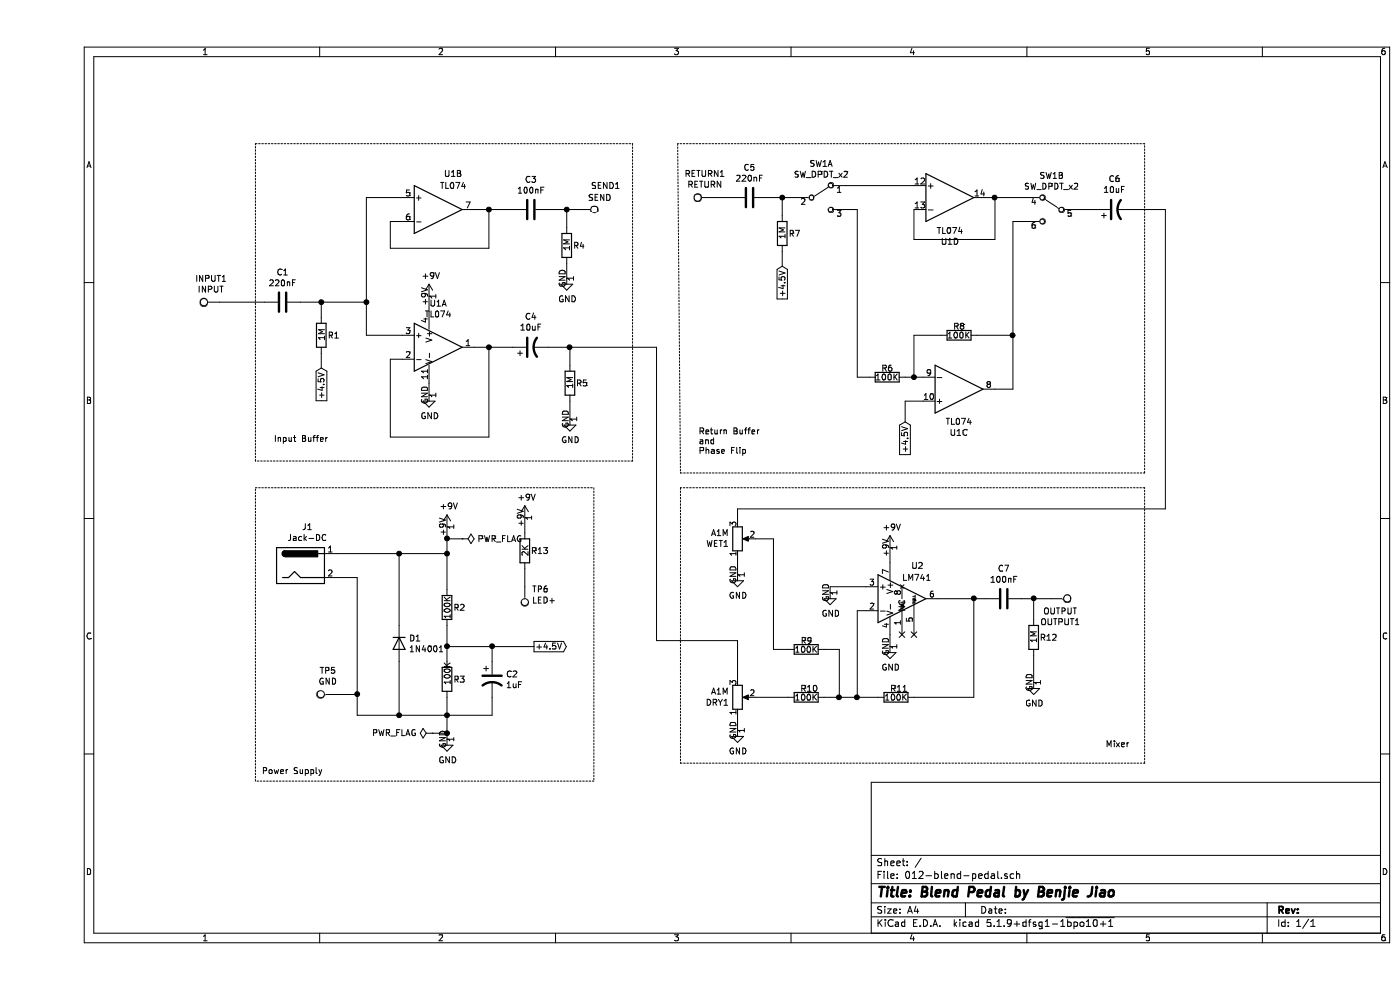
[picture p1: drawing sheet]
EESchema Schematic File Version 4
EELAYER 30 0
EELAYER END
$Descr A4 11693 8268
encoding utf-8
Sheet 1 1
Title "Blend Pedal by Benjie Jiao"
Date ""
Rev ""
Comp ""
Comment1 ""
Comment2 ""
Comment3 ""
Comment4 ""
$EndDescr
$Comp
L Device:C C1
U 1 1
P 2050 2525
F 0 "C1" V 1798 2525 50  0000 C CNN
F 1 "220nF" V 1889 2525 50  0000 C CNN
F 2 "Capacitor_THT:C_Rect_L9.0mm_W6.7mm_P7.50mm_MKT" H 2088 2375 50  0001 C CNN
F 3 "~" H 2050 2525 50  0001 C CNN
	1    2050 2525
	0    1    1    0   
$EndComp
$Comp
L Device:R R1
U 1 1
P 2375 2800
F 0 "R1" H 2425 2800 50  0000 L CNN
F 1 "1M" V 2375 2750 50  0000 L CNN
F 2 "Resistor_THT:R_Axial_DIN0207_L6.3mm_D2.5mm_P7.62mm_Horizontal" V 2305 2800 50  0001 C CNN
F 3 "~" H 2375 2800 50  0001 C CNN
	1    2375 2800
	1    0    0    -1  
$EndComp
Wire Wire Line
	2200 2525 2375 2525
Wire Wire Line
	2750 2525 2750 1650
Wire Wire Line
	2750 1650 3050 1650
Wire Wire Line
	2750 2525 2750 2800
Wire Wire Line
	2750 2800 3050 2800
Wire Wire Line
	3650 1750 3775 1750
Wire Wire Line
	3775 1750 3775 2075
Wire Wire Line
	3775 2075 2950 2075
Wire Wire Line
	2950 2075 2950 1850
Wire Wire Line
	2950 1850 3050 1850
Wire Wire Line
	3650 2900 3775 2900
Wire Wire Line
	2950 3000 3050 3000
Wire Wire Line
	2375 2525 2375 2650
Connection ~ 2375 2525
Wire Wire Line
	2375 2525 2750 2525
Wire Wire Line
	2950 3650 3775 3650
Wire Wire Line
	3775 2900 3775 3650
Wire Wire Line
	2950 3000 2950 3650
$Comp
L power:GND #PWR04
U 1 1
P 3275 3300
F 0 "#PWR04" H 3275 3050 50  0001 C CNN
F 1 "GND" H 3280 3127 50  0000 C CNN
F 2 "" H 3275 3300 50  0001 C CNN
F 3 "" H 3275 3300 50  0001 C CNN
	1    3275 3300
	1    0    0    -1  
$EndComp
Wire Wire Line
	3275 3200 3275 3300
$Comp
L power:+9V #PWR03
U 1 1
P 3275 2475
F 0 "#PWR03" H 3275 2325 50  0001 C CNN
F 1 "+9V" H 3290 2648 50  0000 C CNN
F 2 "" H 3275 2475 50  0001 C CNN
F 3 "" H 3275 2475 50  0001 C CNN
	1    3275 2475
	1    0    0    -1  
$EndComp
Connection ~ 2750 2525
Wire Wire Line
	3275 2475 3275 2600
Wire Wire Line
	2375 2950 2375 3075
$Comp
L Device:CP1 C4
U 1 1
P 4125 2900
F 0 "C4" V 4377 2900 50  0000 C CNN
F 1 "10uF" V 4286 2900 50  0000 C CNN
F 2 "Capacitor_THT:CP_Axial_L10.0mm_D6.0mm_P15.00mm_Horizontal" H 4125 2900 50  0001 C CNN
F 3 "~" H 4125 2900 50  0001 C CNN
	1    4125 2900
	0    -1   -1   0   
$EndComp
Wire Wire Line
	3975 1750 3775 1750
Connection ~ 3775 1750
Wire Wire Line
	3975 2900 3775 2900
Connection ~ 3775 2900
$Comp
L Device:R R4
U 1 1
P 4425 2050
F 0 "R4" H 4475 2050 50  0000 L CNN
F 1 "1M" V 4425 2000 50  0000 L CNN
F 2 "Resistor_THT:R_Axial_DIN0207_L6.3mm_D2.5mm_P7.62mm_Horizontal" V 4355 2050 50  0001 C CNN
F 3 "~" H 4425 2050 50  0001 C CNN
	1    4425 2050
	1    0    0    -1  
$EndComp
$Comp
L Device:R R5
U 1 1
P 4450 3200
F 0 "R5" H 4500 3200 50  0000 L CNN
F 1 "1M" V 4450 3150 50  0000 L CNN
F 2 "Resistor_THT:R_Axial_DIN0207_L6.3mm_D2.5mm_P7.62mm_Horizontal" V 4380 3200 50  0001 C CNN
F 3 "~" H 4450 3200 50  0001 C CNN
	1    4450 3200
	1    0    0    -1  
$EndComp
$Comp
L power:GND #PWR05
U 1 1
P 4425 2325
F 0 "#PWR05" H 4425 2075 50  0001 C CNN
F 1 "GND" H 4430 2152 50  0000 C CNN
F 2 "" H 4425 2325 50  0001 C CNN
F 3 "" H 4425 2325 50  0001 C CNN
	1    4425 2325
	1    0    0    -1  
$EndComp
$Comp
L power:GND #PWR06
U 1 1
P 4450 3500
F 0 "#PWR06" H 4450 3250 50  0001 C CNN
F 1 "GND" H 4455 3327 50  0000 C CNN
F 2 "" H 4450 3500 50  0001 C CNN
F 3 "" H 4450 3500 50  0001 C CNN
	1    4450 3500
	1    0    0    -1  
$EndComp
Wire Wire Line
	4275 2900 4450 2900
Wire Wire Line
	4450 2900 4450 3050
Wire Wire Line
	4450 3350 4450 3500
Wire Wire Line
	4275 1750 4425 1750
Wire Wire Line
	4425 1750 4425 1900
Wire Wire Line
	4425 2200 4425 2325
$Comp
L Amplifier_Operational:TL074 U1
U 5 1
P 3375 2900
F 0 "U1" H 3300 2925 50  0001 L CNN
F 1 "TL074" H 3275 2850 50  0001 L CNN
F 2 "Package_DIP:DIP-14_W7.62mm_Socket_LongPads" H 3325 3000 50  0001 C CNN
F 3 "http://www.ti.com/lit/ds/symlink/tl071.pdf" H 3425 3100 50  0001 C CNN
	5    3375 2900
	1    0    0    -1  
$EndComp
$Comp
L Amplifier_Operational:TL074 U1
U 2 1
P 3350 1750
F 0 "U1" H 3475 2050 50  0000 C CNN
F 1 "TL074" H 3475 1950 50  0000 C CNN
F 2 "Package_DIP:DIP-14_W7.62mm_Socket_LongPads" H 3300 1850 50  0001 C CNN
F 3 "http://www.ti.com/lit/ds/symlink/tl071.pdf" H 3400 1950 50  0001 C CNN
	2    3350 1750
	1    0    0    -1  
$EndComp
Text GLabel 2375 3075 3    50   Input ~ 0
+4.5V
$Comp
L Device:R R2
U 1 1
P 3425 5075
F 0 "R2" H 3475 5075 50  0000 L CNN
F 1 "100K" V 3425 4975 50  0000 L CNN
F 2 "Resistor_THT:R_Axial_DIN0207_L6.3mm_D2.5mm_P7.62mm_Horizontal" V 3355 5075 50  0001 C CNN
F 3 "~" H 3425 5075 50  0001 C CNN
	1    3425 5075
	1    0    0    -1  
$EndComp
$Comp
L Device:R R3
U 1 1
P 3425 5675
F 0 "R3" H 3475 5675 50  0000 L CNN
F 1 "100K" V 3425 5625 50  0000 L CNN
F 2 "Resistor_THT:R_Axial_DIN0207_L6.3mm_D2.5mm_P7.62mm_Horizontal" V 3355 5675 50  0001 C CNN
F 3 "~" H 3425 5675 50  0001 C CNN
	1    3425 5675
	1    0    0    -1  
$EndComp
$Comp
L power:GND #PWR02
U 1 1
P 3425 6175
F 0 "#PWR02" H 3425 5925 50  0001 C CNN
F 1 "GND" H 3430 6002 50  0000 C CNN
F 2 "" H 3425 6175 50  0001 C CNN
F 3 "" H 3425 6175 50  0001 C CNN
	1    3425 6175
	1    0    0    -1  
$EndComp
$Comp
L Device:CP1 C2
U 1 1
P 3800 5675
F 0 "C2" H 3915 5721 50  0000 L CNN
F 1 "1uF" H 3915 5630 50  0000 L CNN
F 2 "Capacitor_THT:CP_Axial_L10.0mm_D6.0mm_P15.00mm_Horizontal" H 3800 5675 50  0001 C CNN
F 3 "~" H 3800 5675 50  0001 C CNN
	1    3800 5675
	1    0    0    -1  
$EndComp
$Comp
L Connector:Jack-DC J1
U 1 1
P 2200 4725
F 0 "J1" H 2257 5050 50  0000 C CNN
F 1 "Jack-DC" H 2257 4959 50  0000 C CNN
F 2 "Connector_Wire:SolderWire-0.75sqmm_1x02_P7mm_D1.25mm_OD3.5mm" H 2250 4685 50  0001 C CNN
F 3 "~" H 2250 4685 50  0001 C CNN
	1    2200 4725
	1    0    0    -1  
$EndComp
Wire Wire Line
	3425 4625 3425 4925
Wire Wire Line
	2500 4825 2675 4825
Wire Wire Line
	2675 4825 2675 5800
Wire Wire Line
	2675 5975 3025 5975
Wire Wire Line
	3425 5975 3425 6125
Wire Wire Line
	3425 5825 3425 5975
Connection ~ 3425 5975
Wire Wire Line
	3425 5225 3425 5400
Wire Wire Line
	3425 5400 3800 5400
Wire Wire Line
	3800 5400 3800 5525
Connection ~ 3425 5400
Wire Wire Line
	3425 5400 3425 5525
Wire Wire Line
	3800 5825 3800 5975
Wire Wire Line
	3800 5975 3425 5975
$Comp
L Diode:1N4001 D1
U 1 1
P 3025 5375
F 0 "D1" V 2979 5455 50  0000 L CNN
F 1 "1N4001" V 3070 5455 50  0000 L CNN
F 2 "Diode_THT:D_DO-41_SOD81_P10.16mm_Horizontal" H 3025 5200 50  0001 C CNN
F 3 "http://www.vishay.com/docs/88503/1n4001.pdf" H 3025 5375 50  0001 C CNN
	1    3025 5375
	0    1    1    0   
$EndComp
Wire Wire Line
	3025 5225 3025 4625
Connection ~ 3025 4625
Wire Wire Line
	3025 4625 3425 4625
Wire Wire Line
	3025 5525 3025 5975
Connection ~ 3025 5975
Wire Wire Line
	3025 5975 3425 5975
Text GLabel 4150 5400 2    50   Output ~ 0
+4.5V
Wire Wire Line
	3800 5400 4150 5400
Connection ~ 3800 5400
$Comp
L power:+9V #PWR01
U 1 1
P 3425 4400
F 0 "#PWR01" H 3425 4250 50  0001 C CNN
F 1 "+9V" H 3440 4573 50  0000 C CNN
F 2 "" H 3425 4400 50  0001 C CNN
F 3 "" H 3425 4400 50  0001 C CNN
	1    3425 4400
	1    0    0    -1  
$EndComp
Wire Wire Line
	3425 4400 3425 4500
Connection ~ 3425 4625
$Comp
L Connector:TestPoint SEND1
U 1 1
P 4525 1750
F 0 "SEND1" V 4325 1850 50  0000 L CNN
F 1 "SEND" V 4425 1825 50  0000 L CNN
F 2 "Connector_Wire:SolderWire-0.75sqmm_1x01_D1.25mm_OD3.5mm" H 4725 1750 50  0001 C CNN
F 3 "~" H 4725 1750 50  0001 C CNN
	1    4525 1750
	0    1    1    0   
$EndComp
Wire Wire Line
	4425 1750 4525 1750
Connection ~ 4425 1750
$Comp
L Connector:TestPoint INPUT1
U 1 1
P 1525 2525
F 0 "INPUT1" V 1720 2597 50  0000 C CNN
F 1 "INPUT" V 1629 2597 50  0000 C CNN
F 2 "Connector_Wire:SolderWire-0.75sqmm_1x01_D1.25mm_OD3.5mm" H 1725 2525 50  0001 C CNN
F 3 "~" H 1725 2525 50  0001 C CNN
	1    1525 2525
	0    -1   -1   0   
$EndComp
Wire Wire Line
	1525 2525 1900 2525
$Comp
L Connector:TestPoint RETURN1
U 1 1
P 5650 1650
F 0 "RETURN1" V 5845 1722 50  0000 C CNN
F 1 "RETURN" V 5754 1722 50  0000 C CNN
F 2 "Connector_Wire:SolderWire-0.75sqmm_1x01_D1.25mm_OD3.5mm" H 5850 1650 50  0001 C CNN
F 3 "~" H 5850 1650 50  0001 C CNN
	1    5650 1650
	0    -1   -1   0   
$EndComp
Wire Wire Line
	5650 1650 5800 1650
Wire Wire Line
	8000 1650 8000 2000
Wire Wire Line
	8000 2000 7325 2000
Text GLabel 6225 2225 3    50   Input ~ 0
+4.5V
$Comp
L Device:CP1 C6
U 1 1
P 9000 1750
F 0 "C6" V 9252 1750 50  0000 C CNN
F 1 "10uF" V 9161 1750 50  0000 C CNN
F 2 "Capacitor_THT:CP_Axial_L10.0mm_D6.0mm_P15.00mm_Horizontal" H 9000 1750 50  0001 C CNN
F 3 "~" H 9000 1750 50  0001 C CNN
	1    9000 1750
	0    -1   -1   0   
$EndComp
Wire Wire Line
	7400 3350 7250 3350
Wire Wire Line
	7250 3350 7250 3525
$Comp
L Device:R R6
U 1 1
P 7100 3150
F 0 "R6" V 7025 3100 50  0000 L CNN
F 1 "100K" V 7100 3050 50  0000 L CNN
F 2 "Resistor_THT:R_Axial_DIN0207_L6.3mm_D2.5mm_P7.62mm_Horizontal" V 7030 3150 50  0001 C CNN
F 3 "~" H 7100 3150 50  0001 C CNN
	1    7100 3150
	0    1    1    0   
$EndComp
Wire Wire Line
	7325 3150 7325 2800
Wire Wire Line
	7250 3150 7325 3150
Connection ~ 7325 3150
Wire Wire Line
	7325 3150 7400 3150
$Comp
L Switch:SW_DPDT_x2 SW1
U 2 1
P 8475 1750
F 0 "SW1" H 8475 2035 50  0000 C CNN
F 1 "SW_DPDT_x2" H 8475 1944 50  0000 C CNN
F 2 "Connector_Wire:SolderWire-0.5sqmm_1x06_P4.6mm_D0.9mm_OD2.1mm" H 8475 1750 50  0001 C CNN
F 3 "~" H 8475 1750 50  0001 C CNN
	2    8475 1750
	-1   0    0    -1  
$EndComp
Wire Notes Line
	1825 4075 4650 4075
Wire Notes Line
	4650 4075 4650 6525
Wire Notes Line
	4650 6525 1825 6525
Wire Notes Line
	1825 6525 1825 4075
Text Notes 1875 6475 0    50   ~ 0
Power Supply
Wire Notes Line
	4975 1200 4975 3850
Wire Notes Line
	4975 3850 1825 3850
Wire Notes Line
	1825 3850 1825 1200
Wire Notes Line
	1825 1200 4975 1200
Wire Notes Line
	5350 1200 5375 3950
Wire Notes Line
	5375 3950 9250 3950
Wire Notes Line
	9250 1200 5350 1200
$Comp
L Device:R_POT WET1
U 1 1
P 5850 4500
F 0 "WET1" H 5780 4546 50  0000 R CNN
F 1 "A1M" H 5780 4455 50  0000 R CNN
F 2 "Connector_Wire:SolderWire-0.5sqmm_1x03_P4.6mm_D0.9mm_OD2.1mm" H 5850 4500 50  0001 C CNN
F 3 "~" H 5850 4500 50  0001 C CNN
	1    5850 4500
	1    0    0    1   
$EndComp
$Comp
L power:GND #PWR09
U 1 1
P 5850 4800
F 0 "#PWR09" H 5850 4550 50  0001 C CNN
F 1 "GND" H 5855 4627 50  0000 C CNN
F 2 "" H 5850 4800 50  0001 C CNN
F 3 "" H 5850 4800 50  0001 C CNN
	1    5850 4800
	1    0    0    -1  
$EndComp
$Comp
L power:GND #PWR08
U 1 1
P 5850 6100
F 0 "#PWR08" H 5850 5850 50  0001 C CNN
F 1 "GND" H 5855 5927 50  0000 C CNN
F 2 "" H 5850 6100 50  0001 C CNN
F 3 "" H 5850 6100 50  0001 C CNN
	1    5850 6100
	1    0    0    -1  
$EndComp
Wire Wire Line
	5850 4650 5850 4800
$Comp
L Device:R R9
U 1 1
P 6425 5425
F 0 "R9" V 6350 5375 50  0000 L CNN
F 1 "100K" V 6425 5325 50  0000 L CNN
F 2 "Resistor_THT:R_Axial_DIN0207_L6.3mm_D2.5mm_P7.62mm_Horizontal" V 6355 5425 50  0001 C CNN
F 3 "~" H 6425 5425 50  0001 C CNN
	1    6425 5425
	0    1    1    0   
$EndComp
$Comp
L Device:R R10
U 1 1
P 6425 5825
F 0 "R10" V 6350 5775 50  0000 L CNN
F 1 "100K" V 6425 5725 50  0000 L CNN
F 2 "Resistor_THT:R_Axial_DIN0207_L6.3mm_D2.5mm_P7.62mm_Horizontal" V 6355 5825 50  0001 C CNN
F 3 "~" H 6425 5825 50  0001 C CNN
	1    6425 5825
	0    1    1    0   
$EndComp
Wire Wire Line
	6000 4500 6150 4500
Wire Wire Line
	6150 4500 6150 5425
Wire Wire Line
	6150 5425 6275 5425
$Comp
L power:GND #PWR010
U 1 1
P 6625 4950
F 0 "#PWR010" H 6625 4700 50  0001 C CNN
F 1 "GND" H 6630 4777 50  0000 C CNN
F 2 "" H 6625 4950 50  0001 C CNN
F 3 "" H 6625 4950 50  0001 C CNN
	1    6625 4950
	1    0    0    -1  
$EndComp
Wire Wire Line
	6925 4900 6625 4900
Wire Wire Line
	6625 4900 6625 4950
Wire Wire Line
	6925 5100 6850 5100
$Comp
L Device:R R11
U 1 1
P 7175 5825
F 0 "R11" V 7100 5775 50  0000 L CNN
F 1 "100K" V 7175 5725 50  0000 L CNN
F 2 "Resistor_THT:R_Axial_DIN0207_L6.3mm_D2.5mm_P7.62mm_Horizontal" V 7105 5825 50  0001 C CNN
F 3 "~" H 7175 5825 50  0001 C CNN
	1    7175 5825
	0    1    1    0   
$EndComp
Wire Wire Line
	7525 5000 7825 5000
Wire Wire Line
	7825 5000 7825 5825
Wire Wire Line
	7825 5825 7325 5825
Wire Wire Line
	6850 5825 7025 5825
$Comp
L power:GND #PWR012
U 1 1
P 7125 5400
F 0 "#PWR012" H 7125 5150 50  0001 C CNN
F 1 "GND" H 7130 5227 50  0000 C CNN
F 2 "" H 7125 5400 50  0001 C CNN
F 3 "" H 7125 5400 50  0001 C CNN
	1    7125 5400
	1    0    0    -1  
$EndComp
Wire Wire Line
	7125 5300 7125 5400
$Comp
L power:+9V #PWR011
U 1 1
P 7125 4575
F 0 "#PWR011" H 7125 4425 50  0001 C CNN
F 1 "+9V" H 7140 4748 50  0000 C CNN
F 2 "" H 7125 4575 50  0001 C CNN
F 3 "" H 7125 4575 50  0001 C CNN
	1    7125 4575
	1    0    0    -1  
$EndComp
Wire Wire Line
	7125 4575 7125 4700
$Comp
L Connector:TestPoint OUTPUT1
U 1 1
P 8475 5000
F 0 "OUTPUT1" V 8670 5072 50  0000 C CNN
F 1 "OUTPUT" V 8579 5072 50  0000 C CNN
F 2 "Connector_Wire:SolderWire-0.75sqmm_1x01_D1.25mm_OD3.5mm" H 8675 5000 50  0001 C CNN
F 3 "~" H 8675 5000 50  0001 C CNN
	1    8475 5000
	0    1    1    0   
$EndComp
Wire Wire Line
	8225 5000 8325 5000
Wire Wire Line
	7925 5000 7825 5000
Connection ~ 7825 5000
Wire Wire Line
	6575 5825 6700 5825
Wire Wire Line
	6700 5425 6575 5425
Wire Wire Line
	6700 5825 6700 5425
Wire Wire Line
	5850 4250 5850 4350
$Comp
L Amplifier_Operational:LM741 U2
U 1 1
P 7225 5000
F 0 "U2" H 7300 5275 50  0000 L CNN
F 1 "LM741" H 7225 5175 50  0000 L CNN
F 2 "Package_DIP:DIP-8_W7.62mm_Socket_LongPads" H 7275 5050 50  0001 C CNN
F 3 "http://www.ti.com/lit/ds/symlink/lm741.pdf" H 7375 5150 50  0001 C CNN
	1    7225 5000
	1    0    0    -1  
$EndComp
NoConn ~ 7225 5300
NoConn ~ 7325 5300
Text GLabel 7250 3525 3    50   Input ~ 0
+4.5V
$Comp
L Device:C C5
U 1 1
P 5950 1650
F 0 "C5" V 5698 1650 50  0000 C CNN
F 1 "220nF" V 5789 1650 50  0000 C CNN
F 2 "Capacitor_THT:C_Rect_L9.0mm_W6.7mm_P7.50mm_MKT" H 5988 1500 50  0001 C CNN
F 3 "~" H 5950 1650 50  0001 C CNN
	1    5950 1650
	0    1    1    0   
$EndComp
Wire Wire Line
	6100 1650 6225 1650
Wire Wire Line
	6850 3150 6950 3150
Wire Notes Line
	9250 3950 9250 1200
Wire Wire Line
	8000 1650 8275 1650
Connection ~ 8000 1650
Wire Wire Line
	8150 2800 8150 1850
Wire Wire Line
	8150 1850 8275 1850
Wire Wire Line
	8150 2800 8150 3250
Wire Wire Line
	8000 3250 8150 3250
Connection ~ 8150 2800
$Comp
L Device:R R8
U 1 1
P 7700 2800
F 0 "R8" V 7625 2750 50  0000 L CNN
F 1 "100K" V 7700 2700 50  0000 L CNN
F 2 "Resistor_THT:R_Axial_DIN0207_L6.3mm_D2.5mm_P7.62mm_Horizontal" V 7630 2800 50  0001 C CNN
F 3 "~" H 7700 2800 50  0001 C CNN
	1    7700 2800
	0    1    1    0   
$EndComp
Wire Wire Line
	7850 2800 8150 2800
Wire Wire Line
	7325 2800 7550 2800
Wire Wire Line
	6850 5100 6850 5825
Wire Wire Line
	6700 5825 6850 5825
Connection ~ 6700 5825
Connection ~ 6850 5825
$Comp
L Device:C C7
U 1 1
P 8075 5000
F 0 "C7" V 7823 5000 50  0000 C CNN
F 1 "100nF" V 7914 5000 50  0000 C CNN
F 2 "Capacitor_THT:C_Disc_D3.0mm_W2.0mm_P2.50mm" H 8113 4850 50  0001 C CNN
F 3 "~" H 8075 5000 50  0001 C CNN
	1    8075 5000
	0    1    1    0   
$EndComp
Wire Wire Line
	6225 2100 6225 2225
$Comp
L Device:R R7
U 1 1
P 6225 1950
F 0 "R7" H 6275 1950 50  0000 L CNN
F 1 "1M" V 6225 1900 50  0000 L CNN
F 2 "Resistor_THT:R_Axial_DIN0207_L6.3mm_D2.5mm_P7.62mm_Horizontal" V 6155 1950 50  0001 C CNN
F 3 "~" H 6225 1950 50  0001 C CNN
	1    6225 1950
	1    0    0    -1  
$EndComp
Wire Wire Line
	6225 1800 6225 1650
Connection ~ 6225 1650
Wire Wire Line
	6225 1650 6350 1650
$Comp
L Switch:SW_DPDT_x2 SW1
U 1 1
P 6550 1650
F 0 "SW1" H 6550 1935 50  0000 C CNN
F 1 "SW_DPDT_x2" H 6550 1844 50  0000 C CNN
F 2 "Connector_Wire:SolderWire-0.5sqmm_1x06_P4.6mm_D0.9mm_OD2.1mm" H 6550 1650 50  0001 C CNN
F 3 "~" H 6550 1650 50  0001 C CNN
	1    6550 1650
	1    0    0    -1  
$EndComp
Wire Wire Line
	6850 3150 6850 1750
Wire Wire Line
	6850 1750 6750 1750
Wire Wire Line
	6000 5825 6275 5825
Wire Wire Line
	5850 5975 5850 6100
$Comp
L Device:R_POT DRY1
U 1 1
P 5850 5825
F 0 "DRY1" H 5780 5871 50  0000 R CNN
F 1 "A1M" H 5780 5780 50  0000 R CNN
F 2 "Connector_Wire:SolderWire-0.5sqmm_1x03_P4.6mm_D0.9mm_OD2.1mm" H 5850 5825 50  0001 C CNN
F 3 "~" H 5850 5825 50  0001 C CNN
	1    5850 5825
	1    0    0    1   
$EndComp
$Comp
L Device:R R12
U 1 1
P 8325 5325
F 0 "R12" H 8375 5325 50  0000 L CNN
F 1 "1M" V 8325 5275 50  0000 L CNN
F 2 "Resistor_THT:R_Axial_DIN0207_L6.3mm_D2.5mm_P7.62mm_Horizontal" V 8255 5325 50  0001 C CNN
F 3 "~" H 8325 5325 50  0001 C CNN
	1    8325 5325
	1    0    0    -1  
$EndComp
$Comp
L power:GND #PWR0101
U 1 1
P 8325 5700
F 0 "#PWR0101" H 8325 5450 50  0001 C CNN
F 1 "GND" H 8330 5527 50  0000 C CNN
F 2 "" H 8325 5700 50  0001 C CNN
F 3 "" H 8325 5700 50  0001 C CNN
	1    8325 5700
	1    0    0    -1  
$EndComp
Wire Notes Line
	5375 4075 5375 6375
Wire Notes Line
	5375 6375 9250 6375
Wire Notes Line
	9250 6375 9250 4075
Wire Notes Line
	9250 4075 5375 4075
Wire Wire Line
	8325 5175 8325 5000
Connection ~ 8325 5000
Wire Wire Line
	8325 5000 8475 5000
Wire Wire Line
	8325 5475 8325 5700
Wire Wire Line
	8675 1750 8850 1750
Wire Wire Line
	9425 4250 9425 1750
Wire Wire Line
	9150 1750 9425 1750
Wire Wire Line
	5850 4250 9425 4250
Wire Wire Line
	5850 5350 5850 5675
Wire Wire Line
	4450 2900 5175 2900
Wire Wire Line
	5175 2900 5175 5350
Wire Wire Line
	5175 5350 5850 5350
Connection ~ 4450 2900
Text Notes 8925 6250 0    50   ~ 0
Mixer
Text Notes 5525 3800 0    50   ~ 0
Return Buffer\nand\nPhase Flip
Text Notes 1975 3700 0    50   ~ 0
Input Buffer
$Comp
L Amplifier_Operational:TL074 U1
U 1 1
P 3350 2900
F 0 "U1" H 3350 3267 50  0000 C CNN
F 1 "TL074" H 3350 3176 50  0000 C CNN
F 2 "Package_DIP:DIP-14_W7.62mm_Socket_LongPads" H 3300 3000 50  0001 C CNN
F 3 "http://www.ti.com/lit/ds/symlink/tl071.pdf" H 3400 3100 50  0001 C CNN
	1    3350 2900
	1    0    0    -1  
$EndComp
$Comp
L Connector:TestPoint TP5
U 1 1
P 2500 5800
F 0 "TP5" V 2695 5872 50  0000 C CNN
F 1 "GND" V 2604 5872 50  0000 C CNN
F 2 "Connector_Wire:SolderWire-0.75sqmm_1x01_D1.25mm_OD3.5mm" H 2700 5800 50  0001 C CNN
F 3 "~" H 2700 5800 50  0001 C CNN
	1    2500 5800
	0    -1   -1   0   
$EndComp
$Comp
L Connector:TestPoint TP6
U 1 1
P 4075 4900
F 0 "TP6" H 4017 4926 50  0000 R CNN
F 1 "LED+" H 4017 5017 50  0000 R CNN
F 2 "Connector_Wire:SolderWire-0.75sqmm_1x01_D1.25mm_OD3.5mm" H 4275 4900 50  0001 C CNN
F 3 "~" H 4275 4900 50  0001 C CNN
	1    4075 4900
	-1   0    0    1   
$EndComp
Wire Wire Line
	2500 5800 2675 5800
Connection ~ 2675 5800
Wire Wire Line
	2675 5800 2675 5975
Wire Wire Line
	6750 1550 7325 1550
Wire Wire Line
	7925 1650 8000 1650
Wire Wire Line
	7325 2000 7325 1750
$Comp
L Amplifier_Operational:TL074 U1
U 4 1
P 7625 1650
F 0 "U1" H 7625 1283 50  0000 C CNN
F 1 "TL074" H 7625 1374 50  0000 C CNN
F 2 "Package_DIP:DIP-14_W7.62mm_Socket_LongPads" H 7575 1750 50  0001 C CNN
F 3 "http://www.ti.com/lit/ds/symlink/tl071.pdf" H 7675 1850 50  0001 C CNN
	4    7625 1650
	1    0    0    -1  
$EndComp
$Comp
L Device:R R13
U 1 1
P 4075 4600
F 0 "R13" H 4125 4600 50  0000 L CNN
F 1 "2K" V 4075 4550 50  0000 L CNN
F 2 "Resistor_THT:R_Axial_DIN0207_L6.3mm_D2.5mm_P7.62mm_Horizontal" V 4005 4600 50  0001 C CNN
F 3 "~" H 4075 4600 50  0001 C CNN
	1    4075 4600
	1    0    0    -1  
$EndComp
$Comp
L power:+9V #PWR0102
U 1 1
P 4075 4325
F 0 "#PWR0102" H 4075 4175 50  0001 C CNN
F 1 "+9V" H 4090 4498 50  0000 C CNN
F 2 "" H 4075 4325 50  0001 C CNN
F 3 "" H 4075 4325 50  0001 C CNN
	1    4075 4325
	1    0    0    -1  
$EndComp
Wire Wire Line
	2500 4625 3025 4625
Wire Wire Line
	4075 4325 4075 4450
Wire Wire Line
	4075 4750 4075 4900
$Comp
L Amplifier_Operational:TL074 U1
U 3 1
P 7700 3250
F 0 "U1" H 7700 3617 50  0000 C CNN
F 1 "TL074" H 7700 3526 50  0000 C CNN
F 2 "Package_DIP:DIP-14_W7.62mm_Socket_LongPads" H 7650 3350 50  0001 C CNN
F 3 "http://www.ti.com/lit/ds/symlink/tl071.pdf" H 7750 3450 50  0001 C CNN
	3    7700 3250
	1    0    0    1   
$EndComp
$Comp
L power:PWR_FLAG #FLG0101
U 1 1
P 3550 4500
F 0 "#FLG0101" H 3550 4575 50  0001 C CNN
F 1 "PWR_FLAG" V 3550 4628 50  0000 L CNN
F 2 "" H 3550 4500 50  0001 C CNN
F 3 "~" H 3550 4500 50  0001 C CNN
	1    3550 4500
	0    1    1    0   
$EndComp
$Comp
L power:PWR_FLAG #FLG0102
U 1 1
P 3300 6125
F 0 "#FLG0102" H 3300 6200 50  0001 C CNN
F 1 "PWR_FLAG" V 3300 6252 50  0000 L CNN
F 2 "" H 3300 6125 50  0001 C CNN
F 3 "~" H 3300 6125 50  0001 C CNN
	1    3300 6125
	0    -1   -1   0   
$EndComp
Wire Wire Line
	3550 4500 3425 4500
Connection ~ 3425 4500
Wire Wire Line
	3425 4500 3425 4625
Wire Wire Line
	3300 6125 3425 6125
Connection ~ 3425 6125
Wire Wire Line
	3425 6125 3425 6175
$Comp
L Device:C C3
U 1 1
P 4125 1750
F 0 "C3" V 3873 1750 50  0000 C CNN
F 1 "100nF" V 3964 1750 50  0000 C CNN
F 2 "Capacitor_THT:C_Disc_D3.0mm_W2.0mm_P2.50mm" H 4163 1600 50  0001 C CNN
F 3 "~" H 4125 1750 50  0001 C CNN
	1    4125 1750
	0    1    1    0   
$EndComp
$EndSCHEMATC
